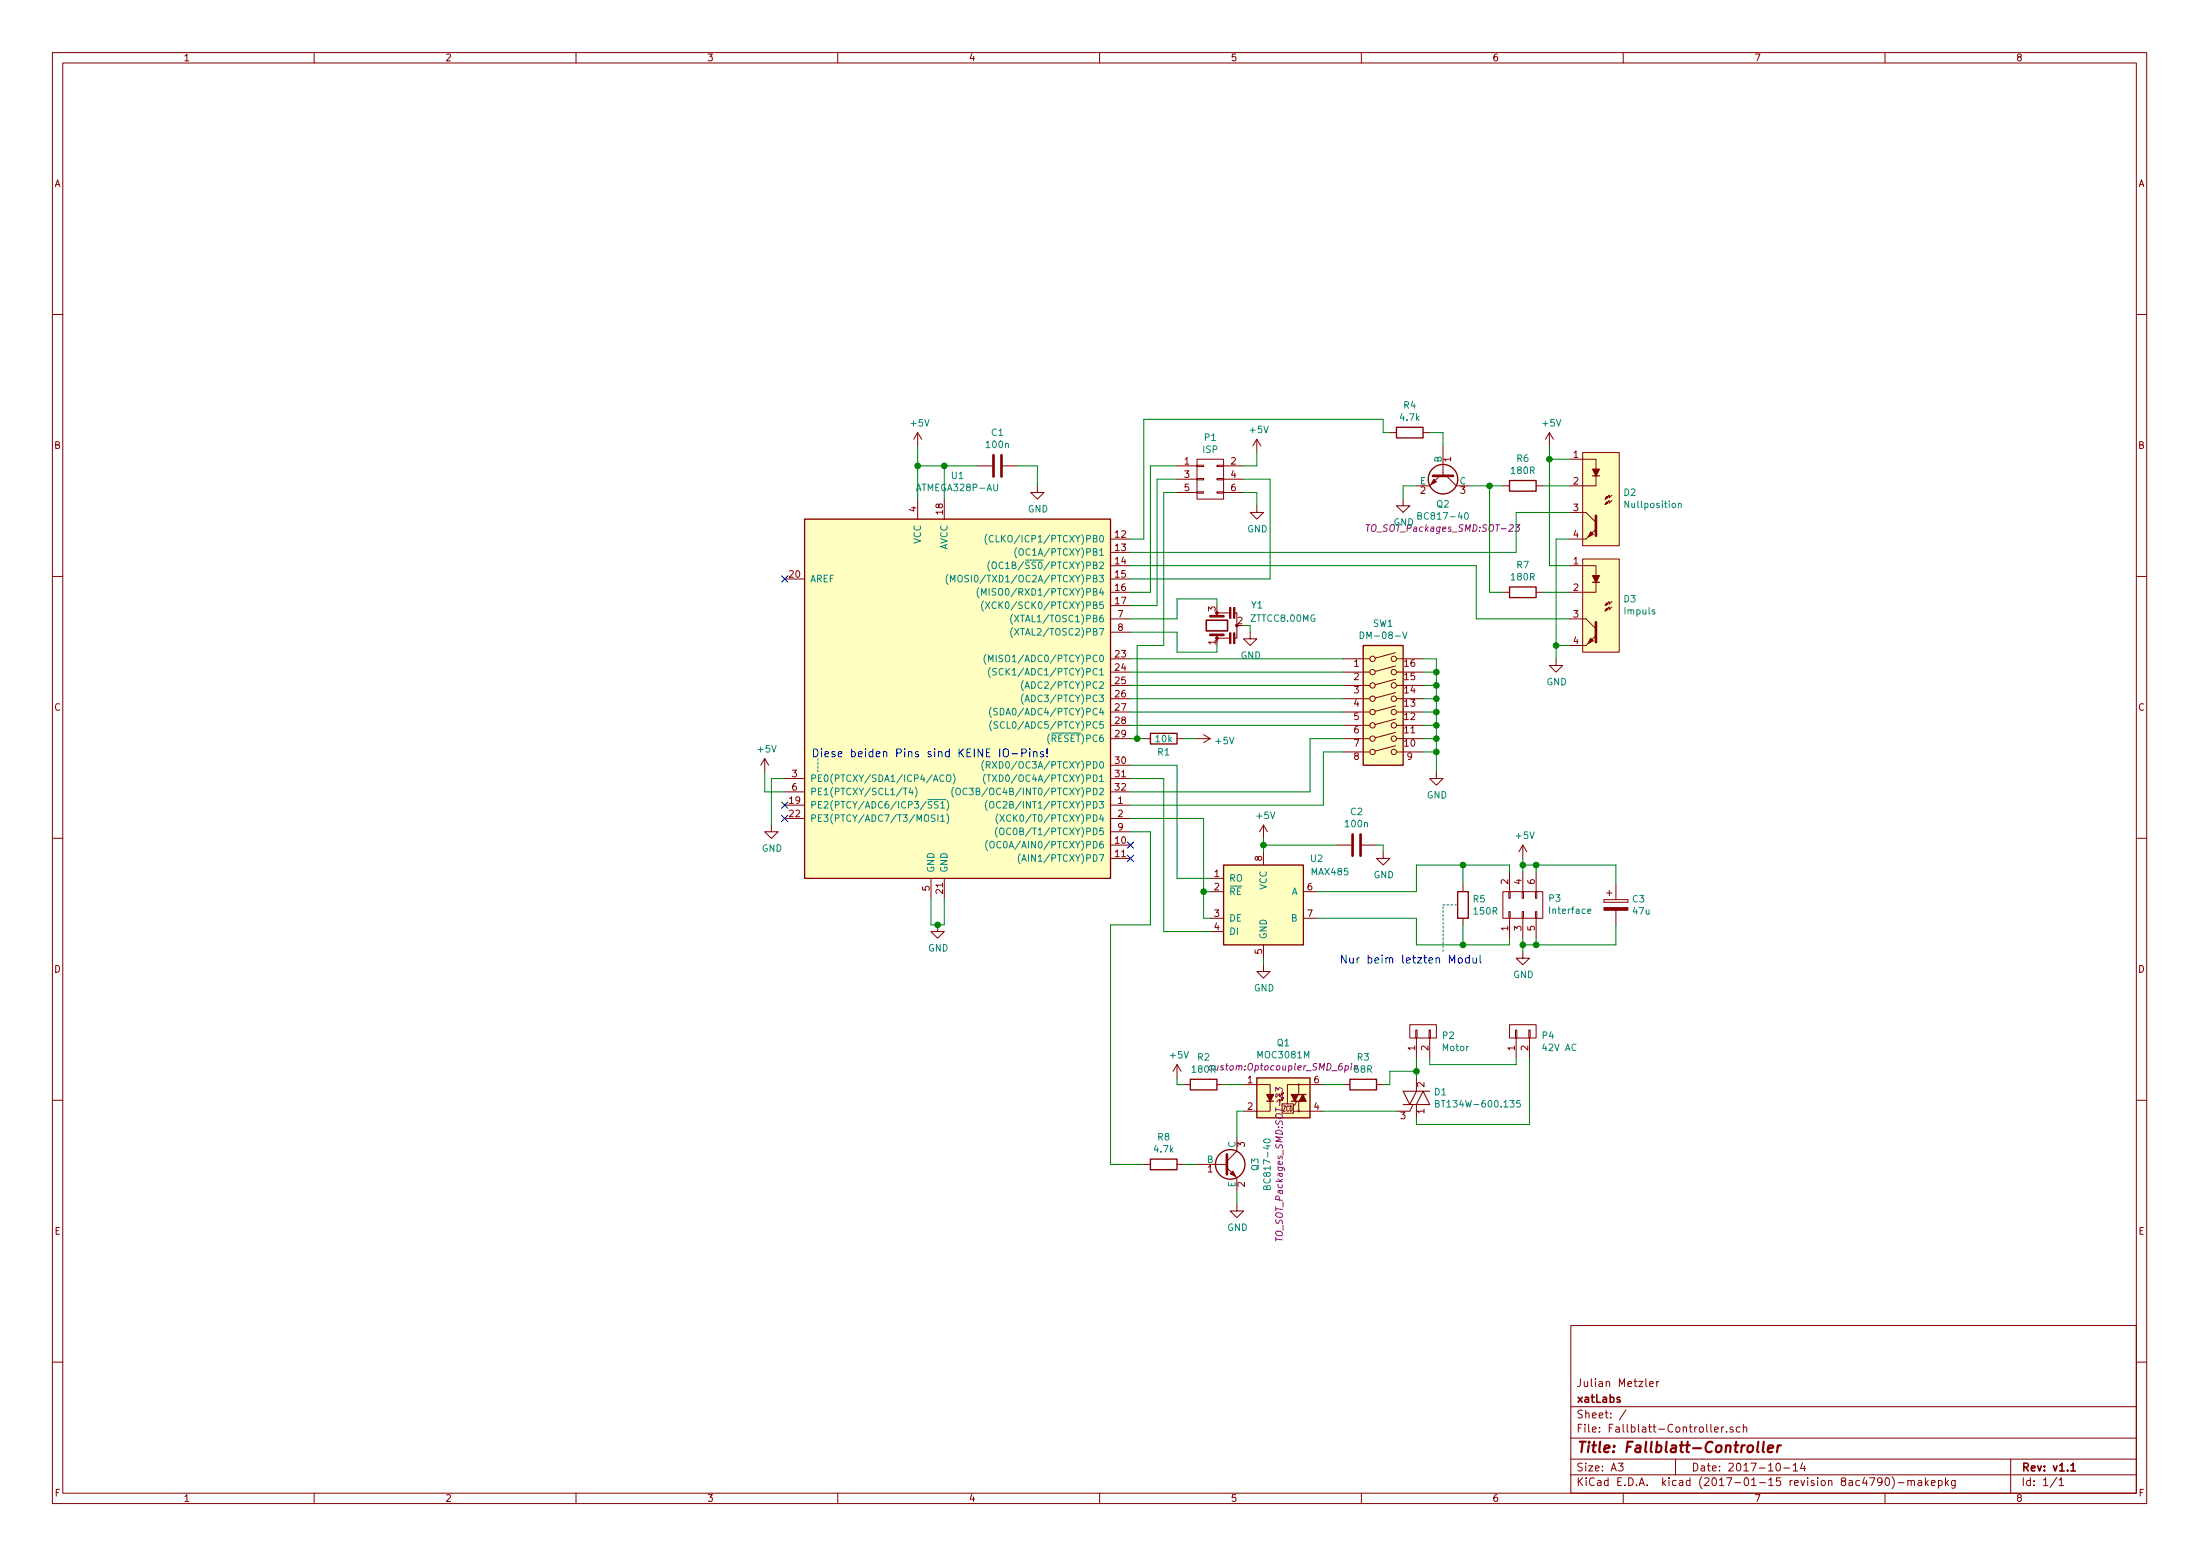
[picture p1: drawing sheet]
EESchema Schematic File Version 2
LIBS:power
LIBS:device
LIBS:transistors
LIBS:conn
LIBS:linear
LIBS:regul
LIBS:74xx
LIBS:cmos4000
LIBS:adc-dac
LIBS:memory
LIBS:xilinx
LIBS:microcontrollers
LIBS:dsp
LIBS:microchip
LIBS:analog_switches
LIBS:motorola
LIBS:texas
LIBS:intel
LIBS:audio
LIBS:interface
LIBS:digital-audio
LIBS:philips
LIBS:display
LIBS:cypress
LIBS:siliconi
LIBS:opto
LIBS:atmel
LIBS:contrib
LIBS:valves
LIBS:custom
LIBS:switches
LIBS:Fallblatt-Controller-cache
EELAYER 26 0
EELAYER END
$Descr A3 16535 11693
encoding utf-8
Sheet 1 1
Title "Fallblatt-Controller"
Date "2017-10-14"
Rev "v1.1"
Comp "xatLabs"
Comment1 "Julian Metzler"
Comment2 ""
Comment3 ""
Comment4 ""
$EndDescr
$Comp
L ATMEGA328PB-AU U1
U 1 1
P 7200 5250
F 0 "U1" H 7200 6928 50  0000 C CNN
F 1 "ATMEGA328P-AU" H 7200 6837 50  0000 C CNN
F 2 "Housings_QFP:TQFP-32_7x7mm_Pitch0.8mm" H 7150 3850 50  0001 L CIN
F 3 "" H 6900 5300 50  0000 C CNN
F 4 "TME" H 7200 5250 60  0001 C CNN "Supplier"
F 5 "ATMEGA328P-AU" H 7200 5250 60  0001 C CNN "Order No."
	1    7200 5250
	1    0    0    -1  
$EndComp
$Comp
L C C1
U 1 1
P 7500 3500
F 0 "C1" V 7248 3500 50  0000 C CNN
F 1 "100n" V 7339 3500 50  0000 C CNN
F 2 "Capacitors_SMD:C_0603" H 7538 3350 50  0001 C CNN
F 3 "" H 7500 3500 50  0000 C CNN
F 4 "TME" H 7500 3500 60  0001 C CNN "Supplier"
F 5 "CL10B104KO8NNNC" H 7500 3500 60  0001 C CNN "Order No."
	1    7500 3500
	0    1    1    0   
$EndComp
$Comp
L GND #PWR01
U 1 1
P 7800 3650
F 0 "#PWR01" H 7800 3400 50  0001 C CNN
F 1 "GND" H 7805 3477 50  0000 C CNN
F 2 "" H 7800 3650 50  0000 C CNN
F 3 "" H 7800 3650 50  0000 C CNN
	1    7800 3650
	1    0    0    -1  
$EndComp
$Comp
L GND #PWR02
U 1 1
P 7050 6950
F 0 "#PWR02" H 7050 6700 50  0001 C CNN
F 1 "GND" H 7055 6777 50  0000 C CNN
F 2 "" H 7050 6950 50  0000 C CNN
F 3 "" H 7050 6950 50  0000 C CNN
	1    7050 6950
	1    0    0    -1  
$EndComp
NoConn ~ 5900 4350
$Comp
L MOC3081M Q1
U 1 1
P 9650 8250
F 0 "Q1" H 9650 8665 50  0000 C CNN
F 1 "MOC3081M" H 9650 8574 50  0000 C CNN
F 2 "custom:Optocoupler_SMD_6pin" H 9650 8483 50  0000 C CIN
F 3 "" H 9640 8250 50  0000 L CNN
F 4 "TME" H 9650 8250 60  0001 C CNN "Supplier"
F 5 "MOC3081XSM" H 9650 8250 60  0001 C CNN "Order No."
	1    9650 8250
	1    0    0    -1  
$EndComp
$Comp
L R R3
U 1 1
P 10250 8150
F 0 "R3" V 10043 8150 50  0000 C CNN
F 1 "68R" V 10134 8150 50  0000 C CNN
F 2 "Resistors_SMD:R_0603" V 10180 8150 50  0001 C CNN
F 3 "" H 10250 8150 50  0000 C CNN
F 4 "TME" H 10250 8150 60  0001 C CNN "Supplier"
F 5 "RC0603JR-0768R" H 10250 8150 60  0001 C CNN "Order No."
	1    10250 8150
	0    1    1    0   
$EndComp
$Comp
L Q_TRIAC_AAG_Alternate D1
U 1 1
P 10650 8250
F 0 "D1" H 10779 8296 50  0000 L CNN
F 1 "BT134W-600.135" H 10779 8205 50  0000 L CNN
F 2 "TO_SOT_Packages_SMD:SOT-223" V 10725 8275 50  0001 C CNN
F 3 "" V 10650 8250 50  0000 C CNN
F 4 "TME" H 10650 8250 60  0001 C CNN "Supplier"
F 5 "BT134W-600.135" H 10650 8250 60  0001 C CNN "Order No."
	1    10650 8250
	1    0    0    -1  
$EndComp
$Comp
L CONN_01X02 P2
U 1 1
P 10700 7750
F 0 "P2" V 10665 7612 50  0000 R CNN
F 1 "Motor" V 10574 7612 50  0000 R CNN
F 2 "custom:NXW-02SMDK" H 10700 7750 50  0001 C CNN
F 3 "" H 10700 7750 50  0000 C CNN
F 4 "TME" H 10700 7750 60  0001 C CNN "Supplier"
F 5 "NXW-02SMDK" H 10700 7750 60  0001 C CNN "Order No."
	1    10700 7750
	0    -1   -1   0   
$EndComp
$Comp
L CONN_01X02 P4
U 1 1
P 11450 7750
F 0 "P4" V 11415 7612 50  0000 R CNN
F 1 "42V AC" V 11324 7612 50  0000 R CNN
F 2 "custom:AKL330-2" H 11450 7750 50  0001 C CNN
F 3 "" H 11450 7750 50  0000 C CNN
F 4 "TME" H 11450 7750 60  0001 C CNN "Supplier"
F 5 "TBG-5.0-KW-2P" H 11450 7750 60  0001 C CNN "Order No."
F 6 "TBW-5.0-K-2P" V 11450 7750 60  0001 C CNN "Accessory Order No."
	1    11450 7750
	0    -1   -1   0   
$EndComp
$Comp
L R R2
U 1 1
P 9050 8150
F 0 "R2" V 8843 8150 50  0000 C CNN
F 1 "180R" V 8934 8150 50  0000 C CNN
F 2 "Resistors_SMD:R_0603" V 8980 8150 50  0001 C CNN
F 3 "" H 9050 8150 50  0000 C CNN
F 4 "TME" H 9050 8150 60  0001 C CNN "Supplier"
F 5 "RC0603JR-07180R" H 9050 8150 60  0001 C CNN "Order No."
	1    9050 8150
	0    1    1    0   
$EndComp
$Comp
L GND #PWR03
U 1 1
P 9300 9050
F 0 "#PWR03" H 9300 8800 50  0001 C CNN
F 1 "GND" H 9305 8877 50  0000 C CNN
F 2 "" H 9300 9050 50  0000 C CNN
F 3 "" H 9300 9050 50  0000 C CNN
	1    9300 9050
	1    0    0    -1  
$EndComp
$Comp
L SW_DIP_x08 SW1
U 1 1
P 10400 5350
F 0 "SW1" H 10400 6017 50  0000 C CNN
F 1 "DM-08-V" H 10400 5926 50  0000 C CNN
F 2 "custom:SW_DIP_x8_SMD" H 10400 5350 50  0001 C CNN
F 3 "" H 10400 5350 50  0000 C CNN
F 4 "TME" H 10400 5350 60  0001 C CNN "Supplier"
F 5 "ESD108E" H 10400 5350 60  0001 C CNN "Order No."
	1    10400 5350
	1    0    0    -1  
$EndComp
$Comp
L SP3481EN U2
U 1 1
P 9500 6800
F 0 "U2" H 9900 7150 50  0000 C CNN
F 1 "MAX485" H 10000 7050 50  0000 C CNN
F 2 "Housings_SOIC:SOIC-8_3.9x4.9mm_Pitch1.27mm" H 10550 6450 50  0001 C CIN
F 3 "" H 9500 6800 50  0000 C CNN
F 4 "Nach Bedarf" H 9500 6800 60  0001 C CNN "Supplier"
F 5 "#" H 9500 6800 60  0001 C CNN "Order No."
	1    9500 6800
	1    0    0    -1  
$EndComp
$Comp
L R R1
U 1 1
P 8750 5550
F 0 "R1" V 8850 5550 50  0000 C CNN
F 1 "10k" V 8750 5550 50  0000 C CNN
F 2 "Resistors_SMD:R_0603" V 8680 5550 50  0001 C CNN
F 3 "" H 8750 5550 50  0000 C CNN
F 4 "TME" H 8750 5550 60  0001 C CNN "Supplier"
F 5 "RC0603JR-0710K" H 8750 5550 60  0001 C CNN "Order No."
	1    8750 5550
	0    1    1    0   
$EndComp
$Comp
L +5V #PWR04
U 1 1
P 9000 5550
F 0 "#PWR04" H 9000 5400 50  0001 C CNN
F 1 "+5V" V 9015 5678 50  0000 L CNN
F 2 "" H 9000 5550 50  0000 C CNN
F 3 "" H 9000 5550 50  0000 C CNN
	1    9000 5550
	0    1    1    0   
$EndComp
$Comp
L +5V #PWR05
U 1 1
P 9500 6300
F 0 "#PWR05" H 9500 6150 50  0001 C CNN
F 1 "+5V" H 9515 6473 50  0000 C CNN
F 2 "" H 9500 6300 50  0000 C CNN
F 3 "" H 9500 6300 50  0000 C CNN
	1    9500 6300
	1    0    0    -1  
$EndComp
$Comp
L GND #PWR06
U 1 1
P 9500 7250
F 0 "#PWR06" H 9500 7000 50  0001 C CNN
F 1 "GND" H 9505 7077 50  0000 C CNN
F 2 "" H 9500 7250 50  0000 C CNN
F 3 "" H 9500 7250 50  0000 C CNN
	1    9500 7250
	1    0    0    -1  
$EndComp
$Comp
L CONN_02X03 P3
U 1 1
P 11450 6800
F 0 "P3" V 11496 6612 50  0000 R CNN
F 1 "Interface" V 11405 6612 50  0000 R CNN
F 2 "custom:IDC_2x03_Angled" H 11450 5600 50  0001 C CNN
F 3 "" H 11450 5600 50  0000 C CNN
F 4 "TME" H 11450 6800 60  0001 C CNN "Supplier"
F 5 "T821-1-06-R1" H 11450 6800 60  0001 C CNN "Order No."
F 6 "T812-1-06" V 11450 6800 60  0001 C CNN "Accessory Order No."
	1    11450 6800
	0    -1   -1   0   
$EndComp
$Comp
L R R5
U 1 1
P 11000 6800
F 0 "R5" H 11070 6846 50  0000 L CNN
F 1 "150R" H 11070 6755 50  0000 L CNN
F 2 "Resistors_SMD:R_0603" V 10930 6800 50  0001 C CNN
F 3 "" H 11000 6800 50  0000 C CNN
F 4 "TME" H 11000 6800 60  0001 C CNN "Supplier"
F 5 "RC0603JR-07150R" H 11000 6800 60  0001 C CNN "Order No."
	1    11000 6800
	1    0    0    -1  
$EndComp
Text Notes 11150 7250 2    60   ~ 0
Nur beim letzten Modul
$Comp
L GND #PWR07
U 1 1
P 10800 5800
F 0 "#PWR07" H 10800 5550 50  0001 C CNN
F 1 "GND" H 10805 5627 50  0000 C CNN
F 2 "" H 10800 5800 50  0000 C CNN
F 3 "" H 10800 5800 50  0000 C CNN
	1    10800 5800
	1    0    0    -1  
$EndComp
$Comp
L +5V #PWR08
U 1 1
P 11450 6450
F 0 "#PWR08" H 11450 6300 50  0001 C CNN
F 1 "+5V" H 11465 6623 50  0000 C CNN
F 2 "" H 11450 6450 50  0000 C CNN
F 3 "" H 11450 6450 50  0000 C CNN
	1    11450 6450
	1    0    0    -1  
$EndComp
$Comp
L GND #PWR09
U 1 1
P 11450 7150
F 0 "#PWR09" H 11450 6900 50  0001 C CNN
F 1 "GND" H 11455 6977 50  0000 C CNN
F 2 "" H 11450 7150 50  0000 C CNN
F 3 "" H 11450 7150 50  0000 C CNN
	1    11450 7150
	1    0    0    -1  
$EndComp
$Comp
L Photointerrupter D3
U 1 1
P 12050 4550
F 0 "D3" V 11999 4703 50  0000 L CNN
F 1 "Impuls" V 12090 4703 50  0000 L CNN
F 2 "custom:Photointerrupter_QRE1113_SMD_Across_Hole_Mirrored" H 11225 4825 50  0001 L CIN
F 3 "" V 11925 4150 50  0000 L CNN
F 4 "eBay" H 12050 4550 60  0001 C CNN "Supplier"
F 5 "#" H 12050 4550 60  0001 C CNN "Order No."
	1    12050 4550
	0    1    1    0   
$EndComp
$Comp
L Photointerrupter D2
U 1 1
P 12050 3750
F 0 "D2" V 11999 3903 50  0000 L CNN
F 1 "Nullposition" V 12090 3903 50  0000 L CNN
F 2 "custom:Photointerrupter_QRE1113_SMD_Across_Hole" H 11225 4025 50  0001 L CIN
F 3 "" V 11925 3350 50  0000 L CNN
F 4 "eBay" H 12050 3750 60  0001 C CNN "Supplier"
F 5 "#" H 12050 3750 60  0001 C CNN "Order No."
	1    12050 3750
	0    1    1    0   
$EndComp
$Comp
L CONN_02X03 P1
U 1 1
P 9100 3600
F 0 "P1" H 9100 3915 50  0000 C CNN
F 1 "ISP" H 9100 3824 50  0000 C CNN
F 2 "Pin_Headers:Pin_Header_Straight_SMT_02x03" H 9100 2400 50  0001 C CNN
F 3 "" H 9100 2400 50  0000 C CNN
F 4 "TME" H 9100 3600 60  0001 C CNN "Supplier"
F 5 "ZL301-2X20P" H 9100 3600 60  0001 C CNN "Order No."
	1    9100 3600
	1    0    0    -1  
$EndComp
Wire Wire Line
	6900 3350 6900 3750
Wire Wire Line
	6900 3500 7350 3500
Wire Wire Line
	7100 3750 7100 3500
Connection ~ 7100 3500
Wire Wire Line
	7800 3650 7800 3500
Wire Wire Line
	7800 3500 7650 3500
Wire Wire Line
	7000 6750 7000 6950
Wire Wire Line
	7000 6950 7100 6950
Wire Wire Line
	7100 6950 7100 6750
Connection ~ 7050 6950
Wire Wire Line
	9950 8350 10500 8350
Wire Wire Line
	9950 8150 10100 8150
Wire Wire Line
	10400 8150 10450 8150
Wire Wire Line
	10450 8150 10450 8050
Wire Wire Line
	10450 8050 10650 8050
Wire Wire Line
	10650 7950 10650 8100
Connection ~ 10650 8050
Wire Wire Line
	10750 7950 10750 8000
Wire Wire Line
	10750 8000 11400 8000
Wire Wire Line
	11400 8000 11400 7950
Wire Wire Line
	10650 8400 10650 8450
Wire Wire Line
	10650 8450 11500 8450
Wire Wire Line
	11500 8450 11500 7950
Wire Wire Line
	9200 8150 9350 8150
Wire Wire Line
	9300 8350 9300 8550
Wire Wire Line
	9300 8350 9350 8350
Wire Wire Line
	8500 4950 10100 4950
Wire Wire Line
	8500 5050 10100 5050
Wire Wire Line
	8500 5150 10100 5150
Wire Wire Line
	8500 5250 10100 5250
Wire Wire Line
	8500 5350 10100 5350
Wire Wire Line
	8500 5450 10100 5450
Wire Wire Line
	8500 5950 9850 5950
Wire Wire Line
	8500 6050 9950 6050
Wire Wire Line
	9950 6050 9950 5650
Wire Wire Line
	9950 5650 10100 5650
Wire Wire Line
	9850 5950 9850 5550
Wire Wire Line
	9850 5550 10100 5550
Wire Wire Line
	8500 5550 8600 5550
Wire Wire Line
	9000 5550 8900 5550
Wire Wire Line
	9500 6300 9500 6400
Wire Wire Line
	9500 7250 9500 7200
Wire Wire Line
	8500 5850 8750 5850
Wire Wire Line
	8750 5850 8750 7000
Wire Wire Line
	8750 7000 9100 7000
Wire Wire Line
	8500 5750 8850 5750
Wire Wire Line
	8850 5750 8850 6600
Wire Wire Line
	8850 6600 9100 6600
Wire Wire Line
	9100 6700 9050 6700
Wire Wire Line
	9050 6150 9050 6900
Wire Wire Line
	9050 6900 9100 6900
Wire Wire Line
	8500 6150 9050 6150
Connection ~ 9050 6700
Wire Wire Line
	9900 6700 10650 6700
Wire Wire Line
	10650 6700 10650 6500
Wire Wire Line
	10650 6500 11350 6500
Wire Wire Line
	11350 6500 11350 6550
Wire Wire Line
	9900 6900 10650 6900
Wire Wire Line
	10650 6900 10650 7100
Wire Wire Line
	10650 7100 11350 7100
Wire Wire Line
	11350 7100 11350 7050
Wire Wire Line
	11000 6650 11000 6500
Connection ~ 11000 6500
Wire Wire Line
	11000 6950 11000 7100
Connection ~ 11000 7100
Wire Wire Line
	10800 4950 10800 5800
Wire Wire Line
	10800 4950 10700 4950
Wire Wire Line
	10700 5050 10800 5050
Connection ~ 10800 5050
Wire Wire Line
	10700 5150 10800 5150
Connection ~ 10800 5150
Wire Wire Line
	10700 5250 10800 5250
Connection ~ 10800 5250
Wire Wire Line
	10700 5350 10800 5350
Connection ~ 10800 5350
Wire Wire Line
	10700 5450 10800 5450
Connection ~ 10800 5450
Wire Wire Line
	10700 5550 10800 5550
Connection ~ 10800 5550
Wire Wire Line
	10700 5650 10800 5650
Connection ~ 10800 5650
Wire Wire Line
	11450 6450 11450 6550
Wire Wire Line
	11450 7150 11450 7050
Wire Wire Line
	8850 3500 8650 3500
Wire Wire Line
	8650 3500 8650 4450
Wire Wire Line
	8650 4450 8500 4450
Wire Wire Line
	8500 4550 8700 4550
Wire Wire Line
	8700 4550 8700 3600
Wire Wire Line
	8700 3600 8850 3600
Wire Wire Line
	8550 5550 8550 4850
Wire Wire Line
	8550 4850 8750 4850
Wire Wire Line
	8750 4850 8750 3700
Wire Wire Line
	8750 3700 8850 3700
Connection ~ 8550 5550
Wire Wire Line
	8500 4350 9550 4350
Wire Wire Line
	9550 4350 9550 3600
Wire Wire Line
	9550 3600 9350 3600
$Comp
L +5V #PWR010
U 1 1
P 9450 3400
F 0 "#PWR010" H 9450 3250 50  0001 C CNN
F 1 "+5V" H 9465 3573 50  0000 C CNN
F 2 "" H 9450 3400 50  0000 C CNN
F 3 "" H 9450 3400 50  0000 C CNN
	1    9450 3400
	1    0    0    -1  
$EndComp
$Comp
L GND #PWR011
U 1 1
P 9450 3800
F 0 "#PWR011" H 9450 3550 50  0001 C CNN
F 1 "GND" H 9455 3627 50  0000 C CNN
F 2 "" H 9450 3800 50  0000 C CNN
F 3 "" H 9450 3800 50  0000 C CNN
	1    9450 3800
	1    0    0    -1  
$EndComp
Wire Wire Line
	9450 3800 9450 3700
Wire Wire Line
	9450 3700 9350 3700
Wire Wire Line
	9350 3500 9450 3500
Wire Wire Line
	9450 3500 9450 3400
$Comp
L Resonator Y1
U 1 1
P 9150 4700
F 0 "Y1" V 9300 4350 50  0000 L CNN
F 1 "ZTTCC8.00MG" V 9200 3950 50  0000 L CNN
F 2 "custom:Resonator_ZTTCC_X.XX_MG" H 9125 4700 50  0001 C CNN
F 3 "" H 9125 4700 50  0000 C CNN
F 4 "TME" H 9150 4700 60  0001 C CNN "Supplier"
F 5 "ZTTCC8MG" H 9150 4700 60  0001 C CNN "Order No."
	1    9150 4700
	0    -1   -1   0   
$EndComp
Wire Wire Line
	8500 4650 8850 4650
Wire Wire Line
	8850 4650 8850 4500
Wire Wire Line
	8850 4500 9150 4500
Wire Wire Line
	9150 4500 9150 4550
Wire Wire Line
	8500 4750 8850 4750
Wire Wire Line
	8850 4750 8850 4900
Wire Wire Line
	8850 4900 9150 4900
Wire Wire Line
	9150 4900 9150 4850
$Comp
L GND #PWR012
U 1 1
P 9400 4750
F 0 "#PWR012" H 9400 4500 50  0001 C CNN
F 1 "GND" H 9405 4577 50  0000 C CNN
F 2 "" H 9400 4750 50  0000 C CNN
F 3 "" H 9400 4750 50  0000 C CNN
	1    9400 4750
	1    0    0    -1  
$EndComp
Wire Wire Line
	9400 4750 9400 4700
Wire Wire Line
	9400 4700 9350 4700
$Comp
L BC817-40 Q2
U 1 1
P 10850 3550
F 0 "Q2" V 11086 3550 50  0000 C CNN
F 1 "BC817-40" V 11177 3550 50  0000 C CNN
F 2 "TO_SOT_Packages_SMD:SOT-23" V 11268 3550 50  0000 C CIN
F 3 "" H 10850 3550 50  0000 L CNN
F 4 "TME" H 10850 3550 60  0001 C CNN "Supplier"
F 5 "BC817-40LT1G" H 10850 3550 60  0001 C CNN "Order No."
	1    10850 3550
	0    1    1    0   
$EndComp
$Comp
L R R6
U 1 1
P 11450 3650
F 0 "R6" V 11243 3650 50  0000 C CNN
F 1 "180R" V 11334 3650 50  0000 C CNN
F 2 "Resistors_SMD:R_0603" V 11380 3650 50  0001 C CNN
F 3 "" H 11450 3650 50  0000 C CNN
F 4 "TME" H 11450 3650 60  0001 C CNN "Supplier"
F 5 "RC0603JR-07180R" H 11450 3650 60  0001 C CNN "Order No."
	1    11450 3650
	0    1    1    0   
$EndComp
$Comp
L R R7
U 1 1
P 11450 4450
F 0 "R7" V 11243 4450 50  0000 C CNN
F 1 "180R" V 11334 4450 50  0000 C CNN
F 2 "Resistors_SMD:R_0603" V 11380 4450 50  0001 C CNN
F 3 "" H 11450 4450 50  0000 C CNN
F 4 "TME" H 11450 4450 60  0001 C CNN "Supplier"
F 5 "RC0603JR-07180R" H 11450 4450 60  0001 C CNN "Order No."
	1    11450 4450
	0    1    1    0   
$EndComp
Wire Wire Line
	11050 3650 11300 3650
Wire Wire Line
	11200 3650 11200 4450
Wire Wire Line
	11200 4450 11300 4450
Connection ~ 11200 3650
$Comp
L GND #PWR013
U 1 1
P 10550 3750
F 0 "#PWR013" H 10550 3500 50  0001 C CNN
F 1 "GND" H 10555 3577 50  0000 C CNN
F 2 "" H 10550 3750 50  0000 C CNN
F 3 "" H 10550 3750 50  0000 C CNN
	1    10550 3750
	1    0    0    -1  
$EndComp
Wire Wire Line
	10550 3750 10550 3650
Wire Wire Line
	10550 3650 10650 3650
$Comp
L GND #PWR014
U 1 1
P 11700 4950
F 0 "#PWR014" H 11700 4700 50  0001 C CNN
F 1 "GND" H 11705 4777 50  0000 C CNN
F 2 "" H 11700 4950 50  0000 C CNN
F 3 "" H 11700 4950 50  0000 C CNN
	1    11700 4950
	1    0    0    -1  
$EndComp
Wire Wire Line
	11600 3650 11800 3650
Wire Wire Line
	11600 4450 11800 4450
Wire Wire Line
	11700 4050 11700 4950
Wire Wire Line
	11700 4050 11800 4050
Wire Wire Line
	11800 4850 11700 4850
Connection ~ 11700 4850
$Comp
L +5V #PWR015
U 1 1
P 11650 3350
F 0 "#PWR015" H 11650 3200 50  0001 C CNN
F 1 "+5V" H 11665 3523 50  0000 C CNN
F 2 "" H 11650 3350 50  0000 C CNN
F 3 "" H 11650 3350 50  0000 C CNN
	1    11650 3350
	1    0    0    -1  
$EndComp
Wire Wire Line
	11650 3350 11650 4250
Wire Wire Line
	11650 4250 11800 4250
Wire Wire Line
	11650 3450 11800 3450
Connection ~ 11650 3450
Wire Wire Line
	8500 4250 11100 4250
Wire Wire Line
	11100 4250 11100 4650
Wire Wire Line
	11100 4650 11800 4650
Wire Wire Line
	8500 4150 11400 4150
Wire Wire Line
	11400 4150 11400 3850
Wire Wire Line
	11400 3850 11800 3850
NoConn ~ 5900 6050
NoConn ~ 5900 6150
$Comp
L C C2
U 1 1
P 10200 6350
F 0 "C2" V 9948 6350 50  0000 C CNN
F 1 "100n" V 10039 6350 50  0000 C CNN
F 2 "Capacitors_SMD:C_0603" H 10238 6200 50  0001 C CNN
F 3 "" H 10200 6350 50  0000 C CNN
F 4 "TME" H 10200 6350 60  0001 C CNN "Supplier"
F 5 "CL10B104KO8NNNC" H 10200 6350 60  0001 C CNN "Order No."
	1    10200 6350
	0    1    1    0   
$EndComp
Wire Wire Line
	10050 6350 9500 6350
Connection ~ 9500 6350
$Comp
L GND #PWR016
U 1 1
P 10400 6400
F 0 "#PWR016" H 10400 6150 50  0001 C CNN
F 1 "GND" H 10405 6227 50  0000 C CNN
F 2 "" H 10400 6400 50  0000 C CNN
F 3 "" H 10400 6400 50  0000 C CNN
	1    10400 6400
	1    0    0    -1  
$EndComp
Wire Wire Line
	10400 6400 10400 6350
Wire Wire Line
	10400 6350 10350 6350
$Comp
L CP C3
U 1 1
P 12150 6800
F 0 "C3" H 12268 6846 50  0000 L CNN
F 1 "47u" H 12268 6755 50  0000 L CNN
F 2 "Capacitors_SMD:CP_Elec_6.3x5.3" H 12188 6650 50  0001 C CNN
F 3 "" H 12150 6800 50  0000 C CNN
F 4 "TME" H 12150 6800 60  0001 C CNN "Supplier"
F 5 "SC1C476M6L005VR" H 12150 6800 60  0001 C CNN "Order No."
	1    12150 6800
	1    0    0    -1  
$EndComp
Wire Wire Line
	11450 6500 12150 6500
Wire Wire Line
	12150 6500 12150 6650
Connection ~ 11450 6500
Wire Wire Line
	11450 7100 12150 7100
Wire Wire Line
	12150 7100 12150 6950
Connection ~ 11450 7100
$Comp
L R R4
U 1 1
P 10600 3250
F 0 "R4" V 10393 3250 50  0000 C CNN
F 1 "4.7k" V 10484 3250 50  0000 C CNN
F 2 "Resistors_SMD:R_0603" V 10530 3250 50  0001 C CNN
F 3 "" H 10600 3250 50  0000 C CNN
F 4 "TME" H 10600 3250 60  0001 C CNN "Supplier"
F 5 "RC0603JR-074K7" H 10600 3250 60  0001 C CNN "Order No."
	1    10600 3250
	0    1    1    0   
$EndComp
Wire Wire Line
	10750 3250 10850 3250
Wire Wire Line
	10850 3250 10850 3350
Wire Wire Line
	8500 4050 8600 4050
Wire Wire Line
	8600 4050 8600 3150
Wire Wire Line
	8600 3150 10400 3150
Wire Wire Line
	10400 3150 10400 3250
Wire Wire Line
	10400 3250 10450 3250
$Comp
L +5V #PWR017
U 1 1
P 6900 3350
F 0 "#PWR017" H 6900 3200 50  0001 C CNN
F 1 "+5V" H 6915 3523 50  0000 C CNN
F 2 "" H 6900 3350 50  0000 C CNN
F 3 "" H 6900 3350 50  0000 C CNN
	1    6900 3350
	1    0    0    -1  
$EndComp
Connection ~ 6900 3500
$Comp
L +5V #PWR018
U 1 1
P 8850 8100
F 0 "#PWR018" H 8850 7950 50  0001 C CNN
F 1 "+5V" H 8865 8273 50  0000 C CNN
F 2 "" H 8850 8100 50  0000 C CNN
F 3 "" H 8850 8100 50  0000 C CNN
	1    8850 8100
	1    0    0    -1  
$EndComp
Wire Wire Line
	8850 8100 8850 8150
Wire Wire Line
	8850 8150 8900 8150
$Comp
L BC817-40 Q3
U 1 1
P 9200 8750
F 0 "Q3" V 9436 8750 50  0000 C CNN
F 1 "BC817-40" V 9527 8750 50  0000 C CNN
F 2 "TO_SOT_Packages_SMD:SOT-23" V 9618 8750 50  0000 C CIN
F 3 "" H 9200 8750 50  0000 L CNN
F 4 "TME" H 9200 8750 60  0001 C CNN "Supplier"
F 5 "BC817-40LT1G" H 9200 8750 60  0001 C CNN "Order No."
	1    9200 8750
	1    0    0    -1  
$EndComp
Wire Wire Line
	9300 9050 9300 8950
$Comp
L R R8
U 1 1
P 8750 8750
F 0 "R8" V 8543 8750 50  0000 C CNN
F 1 "4.7k" V 8634 8750 50  0000 C CNN
F 2 "Resistors_SMD:R_0603" V 8680 8750 50  0001 C CNN
F 3 "" H 8750 8750 50  0000 C CNN
F 4 "TME" H 8750 8750 60  0001 C CNN "Supplier"
F 5 "RC0603JR-074K7" H 8750 8750 60  0001 C CNN "Order No."
	1    8750 8750
	0    1    1    0   
$EndComp
Wire Wire Line
	8900 8750 9000 8750
Wire Wire Line
	8600 8750 8350 8750
Wire Wire Line
	8350 8750 8350 6950
Wire Wire Line
	8350 6950 8650 6950
Wire Wire Line
	8650 6950 8650 6250
Wire Wire Line
	8650 6250 8500 6250
$Comp
L +5V #PWR?
U 1 1
P 5750 5800
F 0 "#PWR?" H 5750 5650 50  0001 C CNN
F 1 "+5V" H 5765 5973 50  0000 C CNN
F 2 "" H 5750 5800 50  0000 C CNN
F 3 "" H 5750 5800 50  0000 C CNN
	1    5750 5800
	1    0    0    -1  
$EndComp
$Comp
L GND #PWR?
U 1 1
P 5800 6200
F 0 "#PWR?" H 5800 5950 50  0001 C CNN
F 1 "GND" H 5805 6027 50  0000 C CNN
F 2 "" H 5800 6200 50  0000 C CNN
F 3 "" H 5800 6200 50  0000 C CNN
	1    5800 6200
	1    0    0    -1  
$EndComp
Wire Wire Line
	5800 6200 5800 5850
Wire Wire Line
	5800 5850 5900 5850
Wire Wire Line
	5750 5800 5750 5950
Wire Wire Line
	5750 5950 5900 5950
Text Notes 6100 5700 0    60   ~ 0
Diese beiden Pins sind KEINE IO-Pins!
Wire Notes Line
	6150 5700 6150 5800
Wire Notes Line
	10850 7150 10850 6800
Wire Notes Line
	10850 6800 10950 6800
NoConn ~ 8500 6350
NoConn ~ 8500 6450
Wire Wire Line
	11550 6550 11550 6500
Connection ~ 11550 6500
Wire Wire Line
	11550 7050 11550 7100
Connection ~ 11550 7100
$EndSCHEMATC
